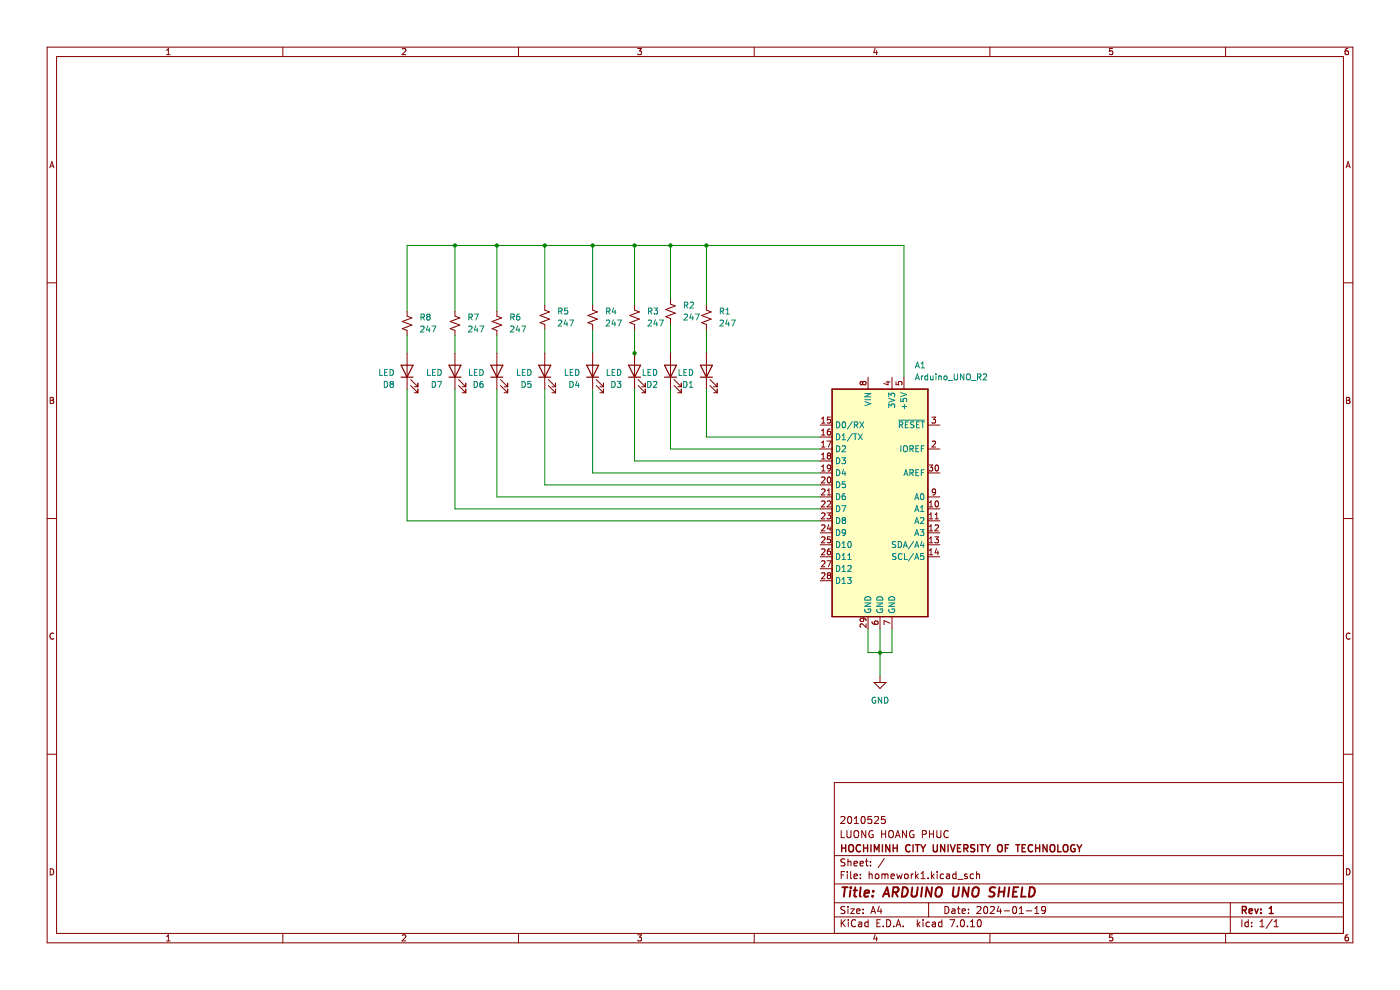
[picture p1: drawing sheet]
(kicad_sch (version 20230121) (generator eeschema)

 (paper "A4")

 (title_block
  (title "ARDUINO UNO SHIELD")
  (date "2024-01-19")
  (rev "1")
  (company "HOCHIMINH CITY UNIVERSITY OF TECHNOLOGY")
  (comment 1 "LUONG HOANG PHUC")
  (comment 2 "2010525"))

 (lib_symbols
  (symbol "Device:LED" (pin_numbers hide) (pin_names (offset 1.016) hide) (in_bom yes) (on_board yes)
   (property "Reference" "D" (at 0 2.54 0) (effects (font (size 1.27 1.27))))
   (property "Value" "LED" (at 0 -2.54 0) (effects (font (size 1.27 1.27))))
   (property "Footprint" "" (at 0 0 0) (effects (font (size 1.27 1.27)) hide))
   (property "Datasheet" "~" (at 0 0 0) (effects (font (size 1.27 1.27)) hide))
   (symbol "LED_0_1"
    (polyline (pts (xy -1.27 -1.27) (xy -1.27 1.27)) (stroke (width 0.254) (type default)) (fill (type none)))
    (polyline (pts (xy -1.27 0) (xy 1.27 0)) (stroke (width 0) (type default)) (fill (type none)))
    (polyline (pts (xy 1.27 -1.27) (xy 1.27 1.27) (xy -1.27 0) (xy 1.27 -1.27)) (stroke (width 0.254) (type default)) (fill (type none)))
    (polyline (pts (xy -3.048 -0.762) (xy -4.572 -2.286) (xy -3.81 -2.286) (xy -4.572 -2.286) (xy -4.572 -1.524)) (stroke (width 0) (type default)) (fill (type none)))
    (polyline (pts (xy -1.778 -0.762) (xy -3.302 -2.286) (xy -2.54 -2.286) (xy -3.302 -2.286) (xy -3.302 -1.524)) (stroke (width 0) (type default)) (fill (type none))))
   (symbol "LED_1_1"
    (pin passive line (at -3.81 0 0) (length 2.54) (name "K" (effects (font (size 1.27 1.27)))) (number "1" (effects (font (size 1.27 1.27)))))
    (pin passive line (at 3.81 0 180) (length 2.54) (name "A" (effects (font (size 1.27 1.27)))) (number "2" (effects (font (size 1.27 1.27)))))))
  (symbol "Device:R_Small_US" (pin_numbers hide) (pin_names (offset 0.254) hide) (in_bom yes) (on_board yes)
   (property "Reference" "R" (at 0.762 0.508 0) (effects (font (size 1.27 1.27)) (justify left)))
   (property "Value" "R_Small_US" (at 0.762 -1.016 0) (effects (font (size 1.27 1.27)) (justify left)))
   (property "Footprint" "" (at 0 0 0) (effects (font (size 1.27 1.27)) hide))
   (property "Datasheet" "~" (at 0 0 0) (effects (font (size 1.27 1.27)) hide))
   (symbol "R_Small_US_1_1"
    (polyline (pts (xy 0 0) (xy 1.016 -0.381) (xy 0 -0.762) (xy -1.016 -1.143) (xy 0 -1.524)) (stroke (width 0) (type default)) (fill (type none)))
    (polyline (pts (xy 0 1.524) (xy 1.016 1.143) (xy 0 0.762) (xy -1.016 0.381) (xy 0 0)) (stroke (width 0) (type default)) (fill (type none)))
    (pin passive line (at 0 2.54 270) (length 1.016) (name "~" (effects (font (size 1.27 1.27)))) (number "1" (effects (font (size 1.27 1.27)))))
    (pin passive line (at 0 -2.54 90) (length 1.016) (name "~" (effects (font (size 1.27 1.27)))) (number "2" (effects (font (size 1.27 1.27)))))))
  (symbol "MCU_Module:Arduino_UNO_R2" (in_bom yes) (on_board yes)
   (property "Reference" "A" (at -10.16 23.495 0) (effects (font (size 1.27 1.27)) (justify left bottom)))
   (property "Value" "Arduino_UNO_R2" (at 5.08 -26.67 0) (effects (font (size 1.27 1.27)) (justify left top)))
   (property "Footprint" "Module:Arduino_UNO_R2" (at 0 0 0) (effects (font (size 1.27 1.27) italic) hide))
   (property "Datasheet" "https://www.arduino.cc/en/Main/arduinoBoardUno" (at 0 0 0) (effects (font (size 1.27 1.27)) hide))
   (symbol "Arduino_UNO_R2_0_1"
    (rectangle (start -10.16 22.86) (end 10.16 -25.4) (stroke (width 0.254) (type default)) (fill (type background))))
   (symbol "Arduino_UNO_R2_1_1"
    (pin no_connect line (at -10.16 -20.32 0) (length 2.54) hide (name "NC" (effects (font (size 1.27 1.27)))) (number "1" (effects (font (size 1.27 1.27)))))
    (pin bidirectional line (at 12.7 -2.54 180) (length 2.54) (name "A1" (effects (font (size 1.27 1.27)))) (number "10" (effects (font (size 1.27 1.27)))))
    (pin bidirectional line (at 12.7 -5.08 180) (length 2.54) (name "A2" (effects (font (size 1.27 1.27)))) (number "11" (effects (font (size 1.27 1.27)))))
    (pin bidirectional line (at 12.7 -7.62 180) (length 2.54) (name "A3" (effects (font (size 1.27 1.27)))) (number "12" (effects (font (size 1.27 1.27)))))
    (pin bidirectional line (at 12.7 -10.16 180) (length 2.54) (name "SDA/A4" (effects (font (size 1.27 1.27)))) (number "13" (effects (font (size 1.27 1.27)))))
    (pin bidirectional line (at 12.7 -12.7 180) (length 2.54) (name "SCL/A5" (effects (font (size 1.27 1.27)))) (number "14" (effects (font (size 1.27 1.27)))))
    (pin bidirectional line (at -12.7 15.24 0) (length 2.54) (name "D0/RX" (effects (font (size 1.27 1.27)))) (number "15" (effects (font (size 1.27 1.27)))))
    (pin bidirectional line (at -12.7 12.7 0) (length 2.54) (name "D1/TX" (effects (font (size 1.27 1.27)))) (number "16" (effects (font (size 1.27 1.27)))))
    (pin bidirectional line (at -12.7 10.16 0) (length 2.54) (name "D2" (effects (font (size 1.27 1.27)))) (number "17" (effects (font (size 1.27 1.27)))))
    (pin bidirectional line (at -12.7 7.62 0) (length 2.54) (name "D3" (effects (font (size 1.27 1.27)))) (number "18" (effects (font (size 1.27 1.27)))))
    (pin bidirectional line (at -12.7 5.08 0) (length 2.54) (name "D4" (effects (font (size 1.27 1.27)))) (number "19" (effects (font (size 1.27 1.27)))))
    (pin output line (at 12.7 10.16 180) (length 2.54) (name "IOREF" (effects (font (size 1.27 1.27)))) (number "2" (effects (font (size 1.27 1.27)))))
    (pin bidirectional line (at -12.7 2.54 0) (length 2.54) (name "D5" (effects (font (size 1.27 1.27)))) (number "20" (effects (font (size 1.27 1.27)))))
    (pin bidirectional line (at -12.7 0 0) (length 2.54) (name "D6" (effects (font (size 1.27 1.27)))) (number "21" (effects (font (size 1.27 1.27)))))
    (pin bidirectional line (at -12.7 -2.54 0) (length 2.54) (name "D7" (effects (font (size 1.27 1.27)))) (number "22" (effects (font (size 1.27 1.27)))))
    (pin bidirectional line (at -12.7 -5.08 0) (length 2.54) (name "D8" (effects (font (size 1.27 1.27)))) (number "23" (effects (font (size 1.27 1.27)))))
    (pin bidirectional line (at -12.7 -7.62 0) (length 2.54) (name "D9" (effects (font (size 1.27 1.27)))) (number "24" (effects (font (size 1.27 1.27)))))
    (pin bidirectional line (at -12.7 -10.16 0) (length 2.54) (name "D10" (effects (font (size 1.27 1.27)))) (number "25" (effects (font (size 1.27 1.27)))))
    (pin bidirectional line (at -12.7 -12.7 0) (length 2.54) (name "D11" (effects (font (size 1.27 1.27)))) (number "26" (effects (font (size 1.27 1.27)))))
    (pin bidirectional line (at -12.7 -15.24 0) (length 2.54) (name "D12" (effects (font (size 1.27 1.27)))) (number "27" (effects (font (size 1.27 1.27)))))
    (pin bidirectional line (at -12.7 -17.78 0) (length 2.54) (name "D13" (effects (font (size 1.27 1.27)))) (number "28" (effects (font (size 1.27 1.27)))))
    (pin power_in line (at -2.54 -27.94 90) (length 2.54) (name "GND" (effects (font (size 1.27 1.27)))) (number "29" (effects (font (size 1.27 1.27)))))
    (pin input line (at 12.7 15.24 180) (length 2.54) (name "~{RESET}" (effects (font (size 1.27 1.27)))) (number "3" (effects (font (size 1.27 1.27)))))
    (pin input line (at 12.7 5.08 180) (length 2.54) (name "AREF" (effects (font (size 1.27 1.27)))) (number "30" (effects (font (size 1.27 1.27)))))
    (pin power_out line (at 2.54 25.4 270) (length 2.54) (name "3V3" (effects (font (size 1.27 1.27)))) (number "4" (effects (font (size 1.27 1.27)))))
    (pin power_out line (at 5.08 25.4 270) (length 2.54) (name "+5V" (effects (font (size 1.27 1.27)))) (number "5" (effects (font (size 1.27 1.27)))))
    (pin power_in line (at 0 -27.94 90) (length 2.54) (name "GND" (effects (font (size 1.27 1.27)))) (number "6" (effects (font (size 1.27 1.27)))))
    (pin power_in line (at 2.54 -27.94 90) (length 2.54) (name "GND" (effects (font (size 1.27 1.27)))) (number "7" (effects (font (size 1.27 1.27)))))
    (pin power_in line (at -2.54 25.4 270) (length 2.54) (name "VIN" (effects (font (size 1.27 1.27)))) (number "8" (effects (font (size 1.27 1.27)))))
    (pin bidirectional line (at 12.7 0 180) (length 2.54) (name "A0" (effects (font (size 1.27 1.27)))) (number "9" (effects (font (size 1.27 1.27)))))))
  (symbol "power:GND" (power) (pin_names (offset 0)) (in_bom yes) (on_board yes)
   (property "Reference" "#PWR" (at 0 -6.35 0) (effects (font (size 1.27 1.27)) hide))
   (property "Value" "GND" (at 0 -3.81 0) (effects (font (size 1.27 1.27))))
   (property "Footprint" "" (at 0 0 0) (effects (font (size 1.27 1.27)) hide))
   (property "Datasheet" "" (at 0 0 0) (effects (font (size 1.27 1.27)) hide))
   (symbol "GND_0_1"
    (polyline (pts (xy 0 0) (xy 0 -1.27) (xy 1.27 -1.27) (xy 0 -2.54) (xy -1.27 -1.27) (xy 0 -1.27)) (stroke (width 0) (type default)) (fill (type none))))
   (symbol "GND_1_1"
    (pin power_in line (at 0 0 270) (length 0) hide (name "GND" (effects (font (size 1.27 1.27)))) (number "1" (effects (font (size 1.27 1.27))))))))

 (junction (at 95.25 22.86) (diameter 0) (color 0 0 0 0))
 (junction (at 60.96 22.86) (diameter 0) (color 0 0 0 0))
 (junction (at 132.08 109.22) (diameter 0) (color 0 0 0 0))
 (junction (at 80.01 45.72) (diameter 0) (color 0 0 0 0))
 (junction (at 87.63 22.86) (diameter 0) (color 0 0 0 0))
 (junction (at 41.91 22.86) (diameter 0) (color 0 0 0 0))
 (junction (at 71.12 22.86) (diameter 0) (color 0 0 0 0))
 (junction (at 50.8 22.86) (diameter 0) (color 0 0 0 0))
 (junction (at 80.01 22.86) (diameter 0) (color 0 0 0 0))

 (wire (pts (xy 80.01 22.86) (xy 80.01 35.56)) (stroke (width 0) (type default)))
 (wire (pts (xy 95.25 53.34) (xy 95.25 63.5)) (stroke (width 0) (type default)))
 (wire (pts (xy 50.8 22.86) (xy 50.8 36.83)) (stroke (width 0) (type default)))
 (wire (pts (xy 71.12 40.64) (xy 71.12 45.72)) (stroke (width 0) (type default)))
 (wire (pts (xy 87.63 39.37) (xy 87.63 45.72)) (stroke (width 0) (type default)))
 (wire (pts (xy 31.75 36.83) (xy 31.75 22.86)) (stroke (width 0) (type default)))
 (wire (pts (xy 41.91 78.74) (xy 119.38 78.74)) (stroke (width 0) (type default)))
 (wire (pts (xy 60.96 53.34) (xy 60.96 73.66)) (stroke (width 0) (type default)))
 (wire (pts (xy 31.75 53.34) (xy 31.75 81.28)) (stroke (width 0) (type default)))
 (wire (pts (xy 129.54 109.22) (xy 132.08 109.22)) (stroke (width 0) (type default)))
 (wire (pts (xy 95.25 63.5) (xy 119.38 63.5)) (stroke (width 0) (type default)))
 (wire (pts (xy 60.96 40.64) (xy 60.96 45.72)) (stroke (width 0) (type default)))
 (wire (pts (xy 80.01 40.64) (xy 80.01 45.72)) (stroke (width 0) (type default)))
 (wire (pts (xy 71.12 53.34) (xy 71.12 71.12)) (stroke (width 0) (type default)))
 (wire (pts (xy 95.25 35.56) (xy 95.25 22.86)) (stroke (width 0) (type default)))
 (wire (pts (xy 95.25 22.86) (xy 137.16 22.86)) (stroke (width 0) (type default)))
 (wire (pts (xy 134.62 104.14) (xy 134.62 109.22)) (stroke (width 0) (type default)))
 (wire (pts (xy 87.63 53.34) (xy 87.63 66.04)) (stroke (width 0) (type default)))
 (wire (pts (xy 71.12 22.86) (xy 80.01 22.86)) (stroke (width 0) (type default)))
 (wire (pts (xy 95.25 40.64) (xy 95.25 45.72)) (stroke (width 0) (type default)))
 (wire (pts (xy 41.91 41.91) (xy 41.91 45.72)) (stroke (width 0) (type default)))
 (wire (pts (xy 41.91 22.86) (xy 41.91 36.83)) (stroke (width 0) (type default)))
 (wire (pts (xy 60.96 73.66) (xy 119.38 73.66)) (stroke (width 0) (type default)))
 (wire (pts (xy 80.01 53.34) (xy 80.01 68.58)) (stroke (width 0) (type default)))
 (wire (pts (xy 80.01 45.72) (xy 80.01 46.99)) (stroke (width 0) (type default)))
 (wire (pts (xy 71.12 71.12) (xy 119.38 71.12)) (stroke (width 0) (type default)))
 (wire (pts (xy 132.08 109.22) (xy 132.08 114.3)) (stroke (width 0) (type default)))
 (wire (pts (xy 50.8 22.86) (xy 60.96 22.86)) (stroke (width 0) (type default)))
 (wire (pts (xy 50.8 76.2) (xy 119.38 76.2)) (stroke (width 0) (type default)))
 (wire (pts (xy 31.75 41.91) (xy 31.75 45.72)) (stroke (width 0) (type default)))
 (wire (pts (xy 80.01 68.58) (xy 119.38 68.58)) (stroke (width 0) (type default)))
 (wire (pts (xy 50.8 53.34) (xy 50.8 76.2)) (stroke (width 0) (type default)))
 (wire (pts (xy 134.62 109.22) (xy 132.08 109.22)) (stroke (width 0) (type default)))
 (wire (pts (xy 132.08 104.14) (xy 132.08 109.22)) (stroke (width 0) (type default)))
 (wire (pts (xy 50.8 41.91) (xy 50.8 45.72)) (stroke (width 0) (type default)))
 (wire (pts (xy 87.63 22.86) (xy 95.25 22.86)) (stroke (width 0) (type default)))
 (wire (pts (xy 87.63 66.04) (xy 119.38 66.04)) (stroke (width 0) (type default)))
 (wire (pts (xy 60.96 22.86) (xy 71.12 22.86)) (stroke (width 0) (type default)))
 (wire (pts (xy 31.75 22.86) (xy 41.91 22.86)) (stroke (width 0) (type default)))
 (wire (pts (xy 60.96 22.86) (xy 60.96 35.56)) (stroke (width 0) (type default)))
 (wire (pts (xy 129.54 104.14) (xy 129.54 109.22)) (stroke (width 0) (type default)))
 (wire (pts (xy 87.63 22.86) (xy 87.63 34.29)) (stroke (width 0) (type default)))
 (wire (pts (xy 41.91 53.34) (xy 41.91 78.74)) (stroke (width 0) (type default)))
 (wire (pts (xy 137.16 22.86) (xy 137.16 50.8)) (stroke (width 0) (type default)))
 (wire (pts (xy 80.01 22.86) (xy 87.63 22.86)) (stroke (width 0) (type default)))
 (wire (pts (xy 31.75 81.28) (xy 119.38 81.28)) (stroke (width 0) (type default)))
 (wire (pts (xy 71.12 22.86) (xy 71.12 35.56)) (stroke (width 0) (type default)))
 (wire (pts (xy 41.91 22.86) (xy 50.8 22.86)) (stroke (width 0) (type default)))

 (symbol (lib_id "Device:R_Small_US") (at 71.12 38.1 0) (unit 1) (in_bom yes) (on_board yes) (dnp no) (fields_autoplaced)
  (property "Reference" "R4" (at 73.66 36.83 0) (effects (font (size 1.27 1.27)) (justify left)))
  (property "Value" "247" (at 73.66 39.37 0) (effects (font (size 1.27 1.27)) (justify left)))
  (property "Footprint" "Resistor_SMD:R_0603_1608Metric" (at 71.12 38.1 0) (effects (font (size 1.27 1.27)) hide))
  (property "Datasheet" "~" (at 71.12 38.1 0) (effects (font (size 1.27 1.27)) hide)) (pin "1") (pin "2"))

 (symbol (lib_id "Device:R_Small_US") (at 87.63 36.83 0) (unit 1) (in_bom yes) (on_board yes) (dnp no) (fields_autoplaced)
  (property "Reference" "R2" (at 90.17 35.56 0) (effects (font (size 1.27 1.27)) (justify left)))
  (property "Value" "247" (at 90.17 38.1 0) (effects (font (size 1.27 1.27)) (justify left)))
  (property "Footprint" "Resistor_SMD:R_0603_1608Metric" (at 87.63 36.83 0) (effects (font (size 1.27 1.27)) hide))
  (property "Datasheet" "~" (at 87.63 36.83 0) (effects (font (size 1.27 1.27)) hide)) (pin "1") (pin "2"))

 (symbol (lib_id "Device:LED") (at 50.8 49.53 90) (unit 1) (in_bom yes) (on_board yes) (dnp no)
  (property "Reference" "D6" (at 48.26 52.3875 90) (effects (font (size 1.27 1.27)) (justify left)))
  (property "Value" "LED" (at 48.26 49.8475 90) (effects (font (size 1.27 1.27)) (justify left)))
  (property "Footprint" "LED_SMD:LED_0805_2012Metric" (at 50.8 49.53 0) (effects (font (size 1.27 1.27)) hide))
  (property "Datasheet" "~" (at 50.8 49.53 0) (effects (font (size 1.27 1.27)) hide)) (pin "2") (pin "1"))

 (symbol (lib_id "Device:LED") (at 95.25 49.53 90) (unit 1) (in_bom yes) (on_board yes) (dnp no)
  (property "Reference" "D1" (at 92.71 52.3875 90) (effects (font (size 1.27 1.27)) (justify left)))
  (property "Value" "LED" (at 92.71 49.8475 90) (effects (font (size 1.27 1.27)) (justify left)))
  (property "Footprint" "LED_SMD:LED_0805_2012Metric" (at 95.25 49.53 0) (effects (font (size 1.27 1.27)) hide))
  (property "Datasheet" "~" (at 95.25 49.53 0) (effects (font (size 1.27 1.27)) hide)) (pin "2") (pin "1"))

 (symbol (lib_id "Device:R_Small_US") (at 95.25 38.1 0) (unit 1) (in_bom yes) (on_board yes) (dnp no) (fields_autoplaced)
  (property "Reference" "R1" (at 97.79 36.83 0) (effects (font (size 1.27 1.27)) (justify left)))
  (property "Value" "247" (at 97.79 39.37 0) (effects (font (size 1.27 1.27)) (justify left)))
  (property "Footprint" "Resistor_SMD:R_0603_1608Metric" (at 95.25 38.1 0) (effects (font (size 1.27 1.27)) hide))
  (property "Datasheet" "~" (at 95.25 38.1 0) (effects (font (size 1.27 1.27)) hide)) (pin "1") (pin "2"))

 (symbol (lib_id "Device:R_Small_US") (at 31.75 39.37 0) (unit 1) (in_bom yes) (on_board yes) (dnp no) (fields_autoplaced)
  (property "Reference" "R8" (at 34.29 38.1 0) (effects (font (size 1.27 1.27)) (justify left)))
  (property "Value" "247" (at 34.29 40.64 0) (effects (font (size 1.27 1.27)) (justify left)))
  (property "Footprint" "Resistor_SMD:R_0603_1608Metric" (at 31.75 39.37 0) (effects (font (size 1.27 1.27)) hide))
  (property "Datasheet" "~" (at 31.75 39.37 0) (effects (font (size 1.27 1.27)) hide)) (pin "1") (pin "2"))

 (symbol (lib_id "Device:LED") (at 71.12 49.53 90) (unit 1) (in_bom yes) (on_board yes) (dnp no)
  (property "Reference" "D4" (at 68.58 52.3875 90) (effects (font (size 1.27 1.27)) (justify left)))
  (property "Value" "LED" (at 68.58 49.8475 90) (effects (font (size 1.27 1.27)) (justify left)))
  (property "Footprint" "LED_SMD:LED_0805_2012Metric" (at 71.12 49.53 0) (effects (font (size 1.27 1.27)) hide))
  (property "Datasheet" "~" (at 71.12 49.53 0) (effects (font (size 1.27 1.27)) hide)) (pin "2") (pin "1"))

 (symbol (lib_id "power:GND") (at 132.08 114.3 0) (unit 1) (in_bom yes) (on_board yes) (dnp no)
  (property "Reference" "#PWR01" (at 132.08 120.65 0) (effects (font (size 1.27 1.27)) hide))
  (property "Value" "GND" (at 132.08 119.38 0) (effects (font (size 1.27 1.27))))
  (property "Footprint" "" (at 132.08 114.3 0) (effects (font (size 1.27 1.27)) hide))
  (property "Datasheet" "" (at 132.08 114.3 0) (effects (font (size 1.27 1.27)) hide)) (pin "1"))

 (symbol (lib_id "Device:LED") (at 60.96 49.53 90) (unit 1) (in_bom yes) (on_board yes) (dnp no)
  (property "Reference" "D5" (at 58.42 52.3875 90) (effects (font (size 1.27 1.27)) (justify left)))
  (property "Value" "LED" (at 58.42 49.8475 90) (effects (font (size 1.27 1.27)) (justify left)))
  (property "Footprint" "LED_SMD:LED_0805_2012Metric" (at 60.96 49.53 0) (effects (font (size 1.27 1.27)) hide))
  (property "Datasheet" "~" (at 60.96 49.53 0) (effects (font (size 1.27 1.27)) hide)) (pin "2") (pin "1"))

 (symbol (lib_id "Device:LED") (at 41.91 49.53 90) (unit 1) (in_bom yes) (on_board yes) (dnp no)
  (property "Reference" "D7" (at 39.37 52.3875 90) (effects (font (size 1.27 1.27)) (justify left)))
  (property "Value" "LED" (at 39.37 49.8475 90) (effects (font (size 1.27 1.27)) (justify left)))
  (property "Footprint" "LED_SMD:LED_0805_2012Metric" (at 41.91 49.53 0) (effects (font (size 1.27 1.27)) hide))
  (property "Datasheet" "~" (at 41.91 49.53 0) (effects (font (size 1.27 1.27)) hide)) (pin "2") (pin "1"))

 (symbol (lib_id "Device:R_Small_US") (at 41.91 39.37 0) (unit 1) (in_bom yes) (on_board yes) (dnp no) (fields_autoplaced)
  (property "Reference" "R7" (at 44.45 38.1 0) (effects (font (size 1.27 1.27)) (justify left)))
  (property "Value" "247" (at 44.45 40.64 0) (effects (font (size 1.27 1.27)) (justify left)))
  (property "Footprint" "Resistor_SMD:R_0603_1608Metric" (at 41.91 39.37 0) (effects (font (size 1.27 1.27)) hide))
  (property "Datasheet" "~" (at 41.91 39.37 0) (effects (font (size 1.27 1.27)) hide)) (pin "1") (pin "2"))

 (symbol (lib_id "Device:R_Small_US") (at 60.96 38.1 0) (unit 1) (in_bom yes) (on_board yes) (dnp no) (fields_autoplaced)
  (property "Reference" "R5" (at 63.5 36.83 0) (effects (font (size 1.27 1.27)) (justify left)))
  (property "Value" "247" (at 63.5 39.37 0) (effects (font (size 1.27 1.27)) (justify left)))
  (property "Footprint" "Resistor_SMD:R_0603_1608Metric" (at 60.96 38.1 0) (effects (font (size 1.27 1.27)) hide))
  (property "Datasheet" "~" (at 60.96 38.1 0) (effects (font (size 1.27 1.27)) hide)) (pin "1") (pin "2"))

 (symbol (lib_id "Device:LED") (at 31.75 49.53 90) (unit 1) (in_bom yes) (on_board yes) (dnp no)
  (property "Reference" "D8" (at 29.21 52.3875 90) (effects (font (size 1.27 1.27)) (justify left)))
  (property "Value" "LED" (at 29.21 49.8475 90) (effects (font (size 1.27 1.27)) (justify left)))
  (property "Footprint" "LED_SMD:LED_0805_2012Metric" (at 31.75 49.53 0) (effects (font (size 1.27 1.27)) hide))
  (property "Datasheet" "~" (at 31.75 49.53 0) (effects (font (size 1.27 1.27)) hide)) (pin "2") (pin "1"))

 (symbol (lib_id "Device:R_Small_US") (at 50.8 39.37 0) (unit 1) (in_bom yes) (on_board yes) (dnp no) (fields_autoplaced)
  (property "Reference" "R6" (at 53.34 38.1 0) (effects (font (size 1.27 1.27)) (justify left)))
  (property "Value" "247" (at 53.34 40.64 0) (effects (font (size 1.27 1.27)) (justify left)))
  (property "Footprint" "Resistor_SMD:R_0603_1608Metric" (at 50.8 39.37 0) (effects (font (size 1.27 1.27)) hide))
  (property "Datasheet" "~" (at 50.8 39.37 0) (effects (font (size 1.27 1.27)) hide)) (pin "1") (pin "2"))

 (symbol (lib_id "MCU_Module:Arduino_UNO_R2") (at 132.08 76.2 0) (unit 1) (in_bom yes) (on_board yes) (dnp no) (fields_autoplaced)
  (property "Reference" "A1" (at 139.3541 48.26 0) (effects (font (size 1.27 1.27)) (justify left)))
  (property "Value" "Arduino_UNO_R2" (at 139.3541 50.8 0) (effects (font (size 1.27 1.27)) (justify left)))
  (property "Footprint" "Module:Arduino_UNO_R2" (at 132.08 76.2 0) (effects (font (size 1.27 1.27) italic) hide))
  (property "Datasheet" "https://www.arduino.cc/en/Main/arduinoBoardUno" (at 132.08 76.2 0) (effects (font (size 1.27 1.27)) hide)) (pin "25") (pin "20") (pin "3") (pin "12") (pin "26") (pin "22") (pin "4") (pin "2") (pin "17") (pin "15") (pin "27") (pin "14") (pin "1") (pin "18") (pin "7") (pin "19") (pin "9") (pin "30") (pin "24") (pin "11") (pin "29") (pin "28") (pin "5") (pin "6") (pin "8") (pin "23") (pin "13") (pin "10") (pin "16") (pin "21"))

 (symbol (lib_id "Device:LED") (at 80.01 49.53 90) (unit 1) (in_bom yes) (on_board yes) (dnp no)
  (property "Reference" "D3" (at 77.47 52.3875 90) (effects (font (size 1.27 1.27)) (justify left)))
  (property "Value" "LED" (at 77.47 49.8475 90) (effects (font (size 1.27 1.27)) (justify left)))
  (property "Footprint" "LED_SMD:LED_0805_2012Metric" (at 80.01 49.53 0) (effects (font (size 1.27 1.27)) hide))
  (property "Datasheet" "~" (at 80.01 49.53 0) (effects (font (size 1.27 1.27)) hide)) (pin "2") (pin "1"))

 (symbol (lib_id "Device:LED") (at 87.63 49.53 90) (unit 1) (in_bom yes) (on_board yes) (dnp no)
  (property "Reference" "D2" (at 85.09 52.3875 90) (effects (font (size 1.27 1.27)) (justify left)))
  (property "Value" "LED" (at 85.09 49.8475 90) (effects (font (size 1.27 1.27)) (justify left)))
  (property "Footprint" "LED_SMD:LED_0805_2012Metric" (at 87.63 49.53 0) (effects (font (size 1.27 1.27)) hide))
  (property "Datasheet" "~" (at 87.63 49.53 0) (effects (font (size 1.27 1.27)) hide)) (pin "2") (pin "1"))

 (symbol (lib_id "Device:R_Small_US") (at 80.01 38.1 0) (unit 1) (in_bom yes) (on_board yes) (dnp no) (fields_autoplaced)
  (property "Reference" "R3" (at 82.55 36.83 0) (effects (font (size 1.27 1.27)) (justify left)))
  (property "Value" "247" (at 82.55 39.37 0) (effects (font (size 1.27 1.27)) (justify left)))
  (property "Footprint" "Resistor_SMD:R_0603_1608Metric" (at 80.01 38.1 0) (effects (font (size 1.27 1.27)) hide))
  (property "Datasheet" "~" (at 80.01 38.1 0) (effects (font (size 1.27 1.27)) hide)) (pin "1") (pin "2"))

 (sheet_instances (path "" (page "1"))))
